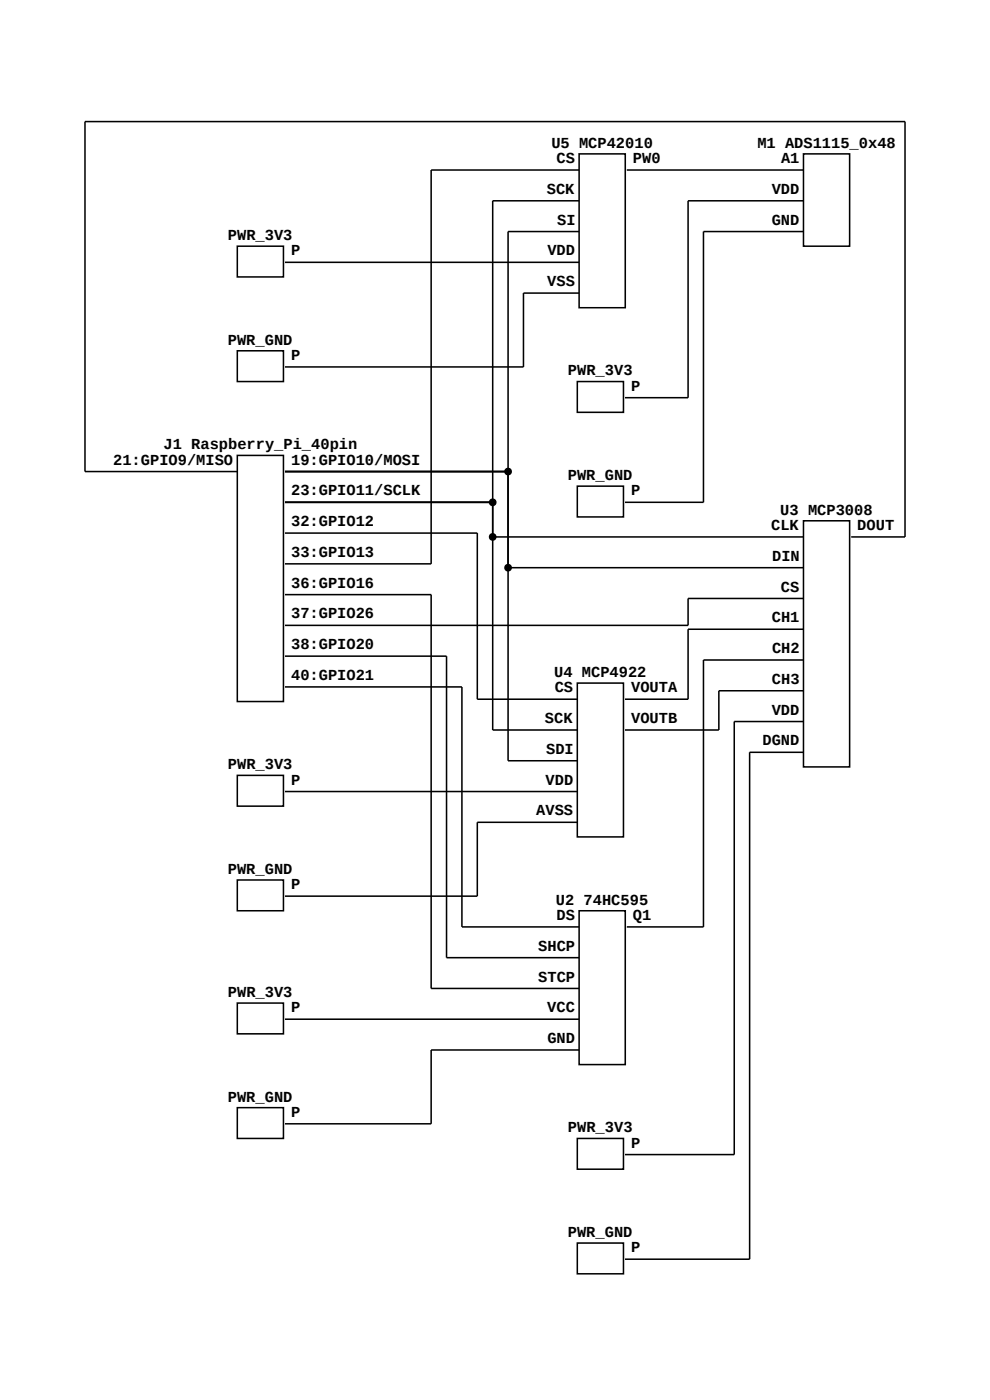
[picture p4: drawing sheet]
<svg xmlns="http://www.w3.org/2000/svg" width="210mm" height="297mm" viewBox="0 0 210 297" stroke-linecap="round" stroke-linejoin="round" font-family="sans-serif">
<g fill="none" stroke="#000" stroke-width=".33">
<path d="M122.8 32.6h9.8v32.7h-9.8zM122.8 36.1h-31.3v83.5h-31M133 36.1h37.4M170.4 32.6h9.8v19.6h-9.8zM50.3 52.2h9.8v6.6h-9.8zM60.5 55.7h62.3M122.8 42.6h-18.3v112.3h18M122.8 49.1h-15v112.3h14.7M170.4 49.1h-21.2v57.5h-16.6M170.4 42.6h-24.4v41.8h-13.4M50.3 74.4h9.8v6.5h-9.8zM122.8 62.2h-11.8v15.6h-50.5"/>
<path d="M50.3 96.6h9.8v52.2h-9.8zM122.5 80.9h9.8v6.6h-9.8zM50.3 100h-32.3v-74.2h174v88.1h-11.4M60.5 100h47.3M60.5 106.6h44M60.5 113.1h40.7v35.2h21.3M104.5 113.9h65.9M122.5 103.1h9.8v6.6h-9.8zM170.4 110.5h9.8v52.2h-9.8zM60.5 139.2h34.2v64h28.1M60.5 126.1h31v83.6h31.3M107.8 120.4h62.6"/>
<path d="M170.4 127h-24.4v5.7h-85.5M170.4 133.5h-24.4v14.8h-13.4M60.5 145.7h37.5v50.9h24.8M122.5 144.9h9.8v32.6h-9.8zM170.4 140h-21.2v56.6h-16.2M170.4 146.5h-17.9v8.4h-19.9M170.4 153.1h-14.7v91.8h-23.1M170.4 159.6h-11.4v107.5h-26.4M50.3 164.5h9.8v6.5h-9.8zM60.5 167.9h62M122.5 174.4h-21.3v15.7h-40.7M50.3 186.7h9.8v6.5h-9.8z"/>
<path d="M122.8 193.2h9.8v32.6h-9.8zM50.3 212.8h9.8v6.5h-9.8zM60.5 216.2h62.3M50.3 235h9.8v6.5h-9.8zM122.8 222.7h-31.3v15.7h-31M122.5 241.5h9.8v6.5h-9.8zM122.5 263.7h9.8v6.5h-9.8z"/>
</g>
<g fill="#000" stroke="#000" stroke-width=".33">
<circle cx="104.5" cy="113.9" r=".66"/>
<circle cx="104.5" cy="106.6" r=".66"/>
<circle cx="107.8" cy="100" r=".66"/>
<circle cx="107.8" cy="120.4" r=".66"/>
</g>
<g font-size="3.3">
<text x="117" y="31.3">U5 MCP42010</text>
<text x="118" y="34.6">CS</text>
<text x="134.3" y="34.6">PW0</text>
<text x="160.6" y="31.3">M1 ADS1115_0x48</text>
<text x="165.7" y="34.6">A1</text>
<text x="116" y="41.1">SCK</text>
<text x="163.7" y="41.1">VDD</text>
<text x="118.2" y="47.7">SI</text>
<text x="163.7" y="47.7">GND</text>
<text x="48.4" y="50.9">PWR_3V3</text>
<text x="61.8" y="54.2">P</text>
<text x="116.1" y="54.2">VDD</text>
<text x="116.1" y="60.7">VSS</text>
<text x="48.3" y="73.1">PWR_GND</text>
<text x="61.8" y="76.4">P</text>
<text x="120.5" y="79.6">PWR_3V3</text>
<text x="133.9" y="82.9">P</text>
<text x="34.7" y="95.3">J1 Raspberry_Pi_40pin</text>
<text x="24" y="98.6">21:GPIO9/MISO</text>
<text x="61.8" y="98.6">19:GPIO10/MOSI</text>
<text x="120.5" y="101.8">PWR_GND</text>
<text x="61.8" y="105.1">23:GPIO11/SCLK</text>
<text x="133.9" y="105.1">P</text>
<text x="61.8" y="111.6">32:GPIO12</text>
<text x="163.6" y="112.4">CLK</text>
<text x="165.5" y="109.2">U3 MCP3008</text>
<text x="181.9" y="112.4">DOUT</text>
<text x="61.8" y="118.1">33:GPIO13</text>
<text x="163.8" y="119">DIN</text>
<text x="61.8" y="124.7">36:GPIO16</text>
<text x="165.6" y="125.5">CS</text>
<text x="61.8" y="131.2">37:GPIO26</text>
<text x="61.8" y="137.7">38:GPIO20</text>
<text x="163.7" y="132">CH1</text>
<text x="117.6" y="143.6">U4 MCP4922</text>
<text x="163.8" y="138.5">CH2</text>
<text x="61.8" y="144.3">40:GPIO21</text>
<text x="117.7" y="146.9">CS</text>
<text x="133.9" y="146.9">VOUTA</text>
<text x="163.7" y="145.1">CH3</text>
<text x="115.6" y="153.4">SCK</text>
<text x="133.9" y="153.4">VOUTB</text>
<text x="163.7" y="151.6">VDD</text>
<text x="115.9" y="159.9">SDI</text>
<text x="161.7" y="158.1">DGND</text>
<text x="48.4" y="163.2">PWR_3V3</text>
<text x="61.8" y="166.4">P</text>
<text x="115.7" y="166.4">VDD</text>
<text x="113.7" y="173">AVSS</text>
<text x="48.3" y="185.4">PWR_GND</text>
<text x="61.8" y="188.6">P</text>
<text x="117.9" y="191.9">U2 74HC595</text>
<text x="118" y="195.2">DS</text>
<text x="134.3" y="195.2">Q1</text>
<text x="114.2" y="201.7">SHCP</text>
<text x="114.2" y="208.2">STCP</text>
<text x="48.4" y="211.5">PWR_3V3</text>
<text x="61.8" y="214.7">P</text>
<text x="116.1" y="214.7">VCC</text>
<text x="116.1" y="221.3">GND</text>
<text x="48.3" y="233.7">PWR_GND</text>
<text x="61.8" y="236.9">P</text>
<text x="120.5" y="240.2">PWR_3V3</text>
<text x="133.9" y="243.5">P</text>
<text x="120.5" y="262.4">PWR_GND</text>
<text x="133.9" y="265.7">P</text>
</g>
</svg>
